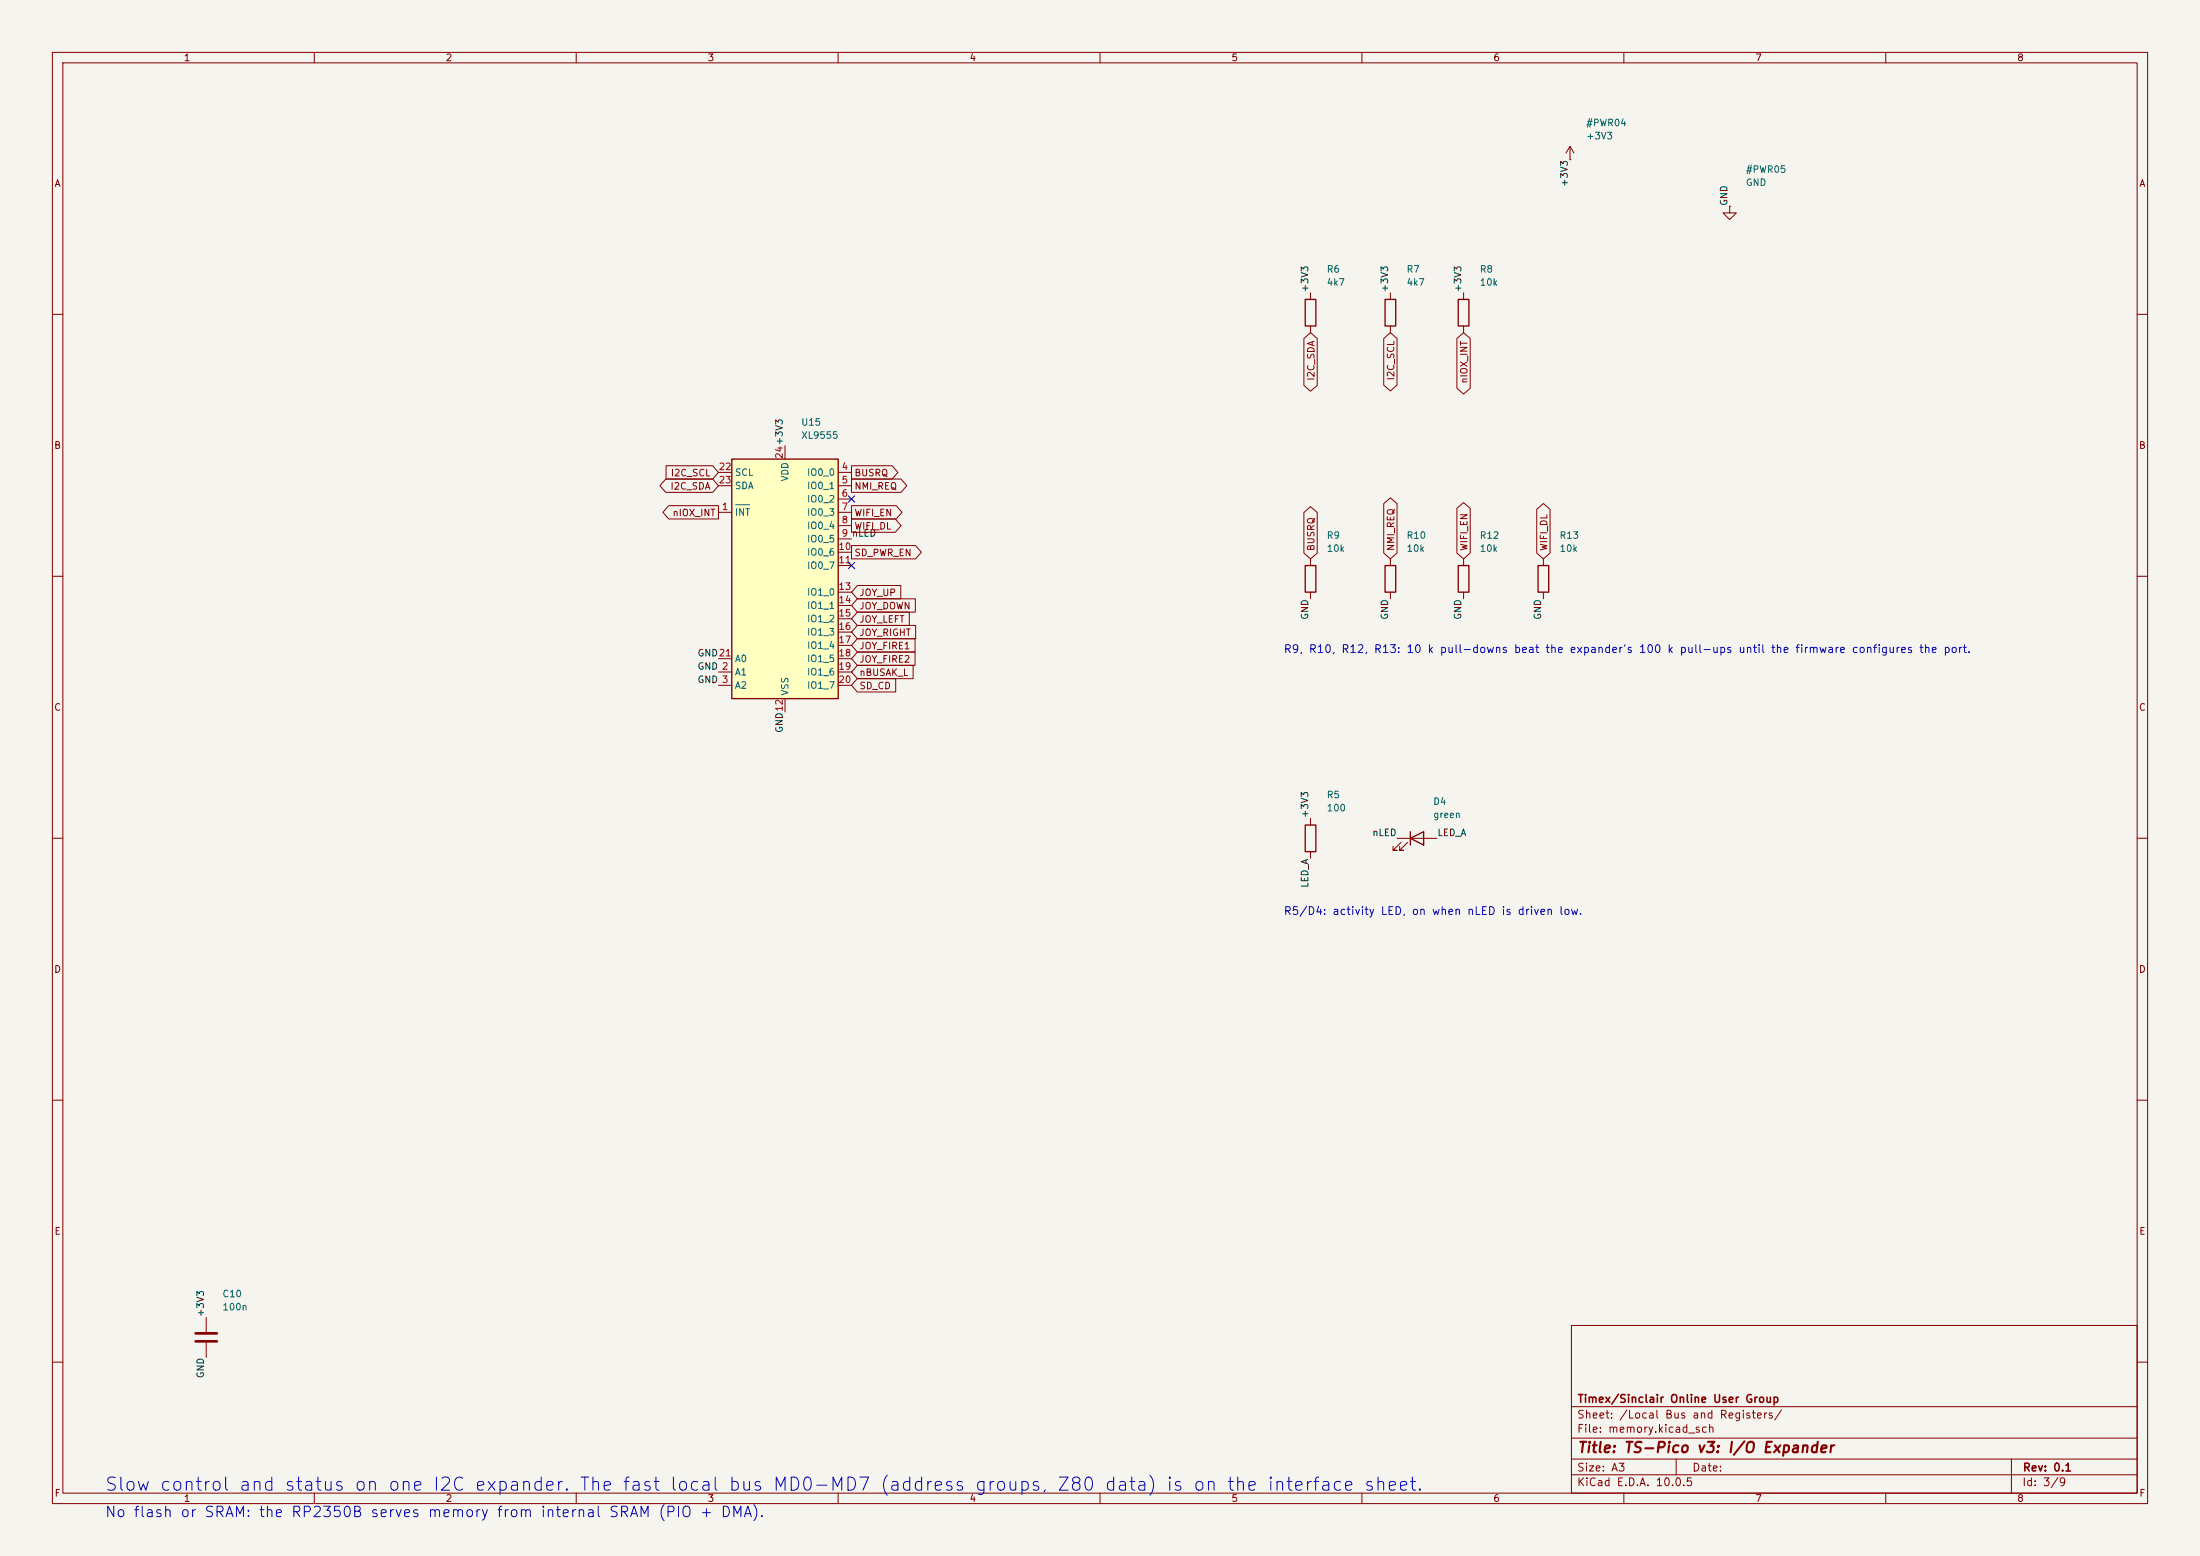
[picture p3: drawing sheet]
<svg xmlns="http://www.w3.org/2000/svg" width="420mm" height="297mm" viewBox="0 0 420 297" stroke-linecap="round" stroke-linejoin="round" font-family="sans-serif">
<path d="M0 0h420v297h-420z" fill="#f5f4ef" stroke="#f5f4ef" stroke-width=".19"/>
<g fill="none" stroke="#840000" stroke-width=".19">
<path d="M10 10h400v277h-400zM12 12h396v273h-396zM60 10v2M110 10v2M160 10v2M210 10v2M260 10v2M310 10v2M360 10v2M10 60h2M408 60h2M10 110h2"/>
<path d="M408 110h2M10 160h2M408 160h2M10 210h2M408 210h2M300 253h108v32h-108zM10 260h2M300 278.5h108M300 274.5h108M300 268.5h108M320 278.5v3M384 278.5v6.5"/>
<path d="M408 260h2M60 285v2M110 285v2M160 285v2M210 285v2M260 285v2M300 281.5h108M310 285v2M360 285v2"/>
</g>
<path d="M139.7 87.6h20.3v45.8h-20.3z" fill="#ffffc2"/>
<path d="M249.2 57.2h2v5h-2zM264.4 57.2h2v5h-2zM278.4 57.2h2v5h-2zM139.7 87.6h20.3v45.8h-20.3zM249.2 108h2v5h-2zM264.4 108h2v5h-2zM278.4 108h2v5h-2zM293.6 108h2.1v5h-2.1zM249.2 157.5h2v5.1h-2zM269.2 158.8v2.5M269.2 160l2.6-1.2v2.5z" fill="none" stroke="#840000" stroke-width=".25"/>
<g fill="none" stroke="#840000" stroke-width=".19">
<path d="M299.7 30.5h.1M299.7 27.9l-.7 1.3M299.7 27.9l.8 1.3M299.7 27.9v2.6M330.2 39.4v1.2h1.3l-1.3 1.3-1.3-1.3h1.3M330.2 39.4h.1M250.2 55.9v1.3M265.4 55.9v1.3M279.4 55.9v1.3M248.9 64.6l1.3-1.1 1.3 1.1v9l-1.3 1.1-1.3-1.1zM250.2 62.2v1.3M264.2 64.6l1.2-1.1 1.3 1.1v8.9l-1.3 1.1-1.2-1.1z"/>
<path d="M265.4 62.2v1.3M278.1 64.6l1.3-1.1 1.3 1.1v9.5l-1.3 1.1-1.3-1.1zM279.4 62.2v1.3M127.1 91.4h8.9l1.2 1.3-1.2 1.3h-8.9l-1.1-1.3zM127.2 88.9h8.8l1.2 1.3-1.2 1.2h-8.8zM127.7 96.5h9.5v2.6h-9.5l-1.1-1.3zM137.2 97.8h2.5M137.2 90.2h2.5M137.2 92.7h2.5M149.9 85.1v2.5M160 97.8h2.6M160 90.2h2.6"/>
<path d="M160 92.7h2.6M160 95.3h2.6M162.6 91.4h9.4l1.1 1.3-1.1 1.3h-9.4zM162.6 88.9h7.7l1.1 1.3-1.1 1.2h-7.7zM162.6 99.1h8.3l1.1 1.2-1.1 1.3h-8.3zM162.6 96.5h8.5l1.1 1.3-1.1 1.3h-8.5zM248.9 97.8l1.3-1.1 1.3 1.1v7.8l-1.3 1.1-1.3-1.1zM264.2 96.1l1.2-1.1 1.3 1.1v9.5l-1.3 1.1-1.2-1.1zM278.1 97l1.3-1.1 1.3 1.1v8.6l-1.3 1.1-1.3-1.1zM293.4 97.2l1.2-1.1 1.3 1.1v8.4l-1.3 1.1-1.2-1.1zM160 100.3h2.6M160 102.9h2.6"/>
<path d="M160 105.4h2.6M160 108h2.6M160 113h2.6M160 115.6h2.6M160 118.1h2.6M162.6 104.1h12.2l1.1 1.3-1.1 1.3h-12.2zM163.7 111.8h8.3v2.5h-8.3l-1.1-1.3zM163.7 119.4h11.1v2.5h-11.1l-1.1-1.2zM163.7 116.8h9.9v2.6h-9.9l-1.1-1.3zM163.7 114.3h11v2.5h-11l-1.1-1.2zM250.2 106.7v1.3M250.2 113v1.3"/>
<path d="M265.4 106.7v1.3M265.4 113v1.3M279.4 106.7v1.3M279.4 113v1.3M294.6 106.7v1.3M294.6 113v1.3M137.2 128.3h2.5M137.2 130.8h2.5M137.2 125.7h2.5M149.9 133.4v2.5M160 128.3h2.6M160 130.8h2.6"/>
<path d="M160 120.7h2.6M160 123.2h2.6M160 125.7h2.6M163.7 124.5h11v2.5h-11l-1.1-1.3zM163.7 129.5h7.3v2.6h-7.3l-1.1-1.3zM163.7 127h10.6v2.5h-10.6l-1.1-1.2zM163.7 121.9h11v2.6h-11l-1.1-1.3zM250.2 156.2v1.3M250.2 162.6v1.2M266.7 160h7.6M267.5 160.8l-1.6 1.5h.8h-.8v-.8M268.7 160.8l-1.5 1.5h.8h-.8v-.8"/>
<path d="M39.4 251.5v2.8M39.4 256.3v2.8"/>
</g>
<path d="M140.4 96.3h2.7" fill="none" stroke="#006464" stroke-width=".19"/>
<path d="M37.3 254.5h4.1M37.3 256h4.1" fill="none" stroke="#840000" stroke-width=".51"/>
<path d="M162 94.6l1.2 1.3M163.2 94.6l-1.2 1.3M162 107.3l1.2 1.3M163.2 107.3l-1.2 1.3" fill="none" stroke="#000084" stroke-width=".19"/>
<g font-size="2.5" fill="#0000c2">
<text x="19.9" y="285.2">Slow control and status on one I2C expander.</text>
<text x="110.4" y="285.2">The fast local bus MD0-MD7 (address groups, Z80</text>
<text x="210.7" y="285.2">data) is on the interface</text>
<text x="260.2" y="285.2">sheet.</text>
</g>
<text font-size="2" fill="#840000" x="301" y="277.8">Title: TS-Pico v3: I/O Expander</text>
<text font-size="2" fill="#0000c2" x="19.9" y="290.1">No flash or SRAM: the RP2350B serves memory from internal SRAM (PIO + DMA).</text>
<g font-size="1.5" fill="#0000c2">
<text x="245" y="125">R9, R10, R12, R13: 10 k pull-downs beat the expander's 100 k pull-ups until the firmware configures the port.</text>
<text x="245" y="175">R5/D4: activity LED, on when nLED is driven low.</text>
</g>
<g font-size="1.5" fill="#840000">
<text x="301" y="268.1">Timex/Sinclair Online User Group</text>
<text x="300.9" y="273.8">File: memory.kicad_sch</text>
<text x="300.9" y="271.1">Sheet: /Local Bus and Registers/</text>
<text x="300.9" y="281.2">Size: A3</text>
<text x="322.9" y="281.2">Date:</text>
<text x="386" y="281.2">Rev: 0.1</text>
<text x="300.9" y="284">KiCad E.D.A. 10.0.5</text>
<text x="385.9" y="284">Id: 3/9</text>
</g>
<g font-size="1.3" fill="#840000">
<text x="35" y="12">1</text>
<text x="85" y="12">2</text>
<text x="135" y="12">3</text>
<text x="185" y="12">4</text>
<text x="235" y="12">5</text>
<text x="285" y="12">6</text>
<text x="335" y="12">7</text>
<text x="385" y="12">8</text>
<text x="10.3" y="36">A</text>
<text x="408.3" y="36">A</text>
<text x="251.2" y="72.8" transform="rotate(-90 251.2 72.8)">I2C_SDA</text>
<text x="266.5" y="72.7" transform="rotate(-90 266.5 72.7)">I2C_SCL</text>
<text x="280.5" y="73.3" transform="rotate(-90 280.5 73.3)">nIOX_INT</text>
<text x="10.2" y="86">B</text>
<text x="408.2" y="86">B</text>
<text x="127.9" y="93.8">I2C_SDA</text>
<text x="127.9" y="91.2">I2C_SCL</text>
<text x="163" y="93.8">NMI_REQ</text>
<text x="163" y="91.2">BUSRQ</text>
<text x="128.3" y="98.8">nIOX_INT</text>
<text x="163" y="101.4">WIFI_DL</text>
<text x="163" y="98.8">WIFI_EN</text>
<text x="163" y="106.5">SD_PWR_EN</text>
<text x="251.2" y="105.3" transform="rotate(-90 251.2 105.3)">BUSRQ</text>
<text x="266.5" y="105.3" transform="rotate(-90 266.5 105.3)">NMI_REQ</text>
<text x="280.5" y="105.3" transform="rotate(-90 280.5 105.3)">WIFI_EN</text>
<text x="295.7" y="105.3" transform="rotate(-90 295.7 105.3)">WIFI_DL</text>
<text x="164" y="114.1">JOY_UP</text>
<text x="164" y="119.2">JOY_LEFT</text>
<text x="164" y="116.6">JOY_DOWN</text>
<text x="164" y="124.2">JOY_FIRE1</text>
<text x="164" y="121.7">JOY_RIGHT</text>
<text x="164" y="126.8">JOY_FIRE2</text>
<text x="164" y="131.9">SD_CD</text>
<text x="164" y="129.3">nBUSAK_L</text>
<text x="10.2" y="136">C</text>
<text x="408.2" y="136">C</text>
<text x="10.2" y="186">D</text>
<text x="408.2" y="186">D</text>
<text x="10.3" y="236">E</text>
<text x="408.3" y="236">E</text>
<text x="10.3" y="286">F</text>
<text x="35" y="287">1</text>
<text x="85" y="287">2</text>
<text x="135" y="287">3</text>
<text x="185" y="287">4</text>
<text x="235" y="287">5</text>
<text x="285" y="287">6</text>
<text x="335" y="287">7</text>
<text x="385" y="287">8</text>
<text x="408.3" y="286">F</text>
</g>
<g font-size="1.3" fill="#006464">
<text x="302.7" y="24.4">#PWR04</text>
<text x="302.7" y="26.9">+3V3</text>
<text x="333.2" y="33.3">#PWR05</text>
<text x="333.2" y="35.8">GND</text>
<text x="253.2" y="52.3">R6</text>
<text x="268.4" y="52.3">R7</text>
<text x="282.4" y="52.3">R8</text>
<text x="253.2" y="54.8">4k7</text>
<text x="268.4" y="54.8">4k7</text>
<text x="282.4" y="54.8">10k</text>
<text x="152.8" y="81.6">U15</text>
<text x="152.8" y="84.1">XL9555</text>
<text x="140.2" y="91.1">SCL</text>
<text x="140.2" y="93.7">SDA</text>
<text x="150.8" y="92" transform="rotate(-90 150.8 92)">VDD</text>
<text x="154" y="91.1">IO0_0</text>
<text x="154" y="93.7">IO0_1</text>
<text x="140.2" y="98.8">INT</text>
<text x="154" y="96.2">IO0_2</text>
<text x="154" y="98.8">IO0_3</text>
<text x="154" y="101.3">IO0_4</text>
<text x="154" y="103.8">IO0_5</text>
<text x="154" y="106.4">IO0_6</text>
<text x="253.2" y="103.1">R9</text>
<text x="253.2" y="105.6">10k</text>
<text x="268.4" y="103.1">R10</text>
<text x="268.4" y="105.6">10k</text>
<text x="282.4" y="103.1">R12</text>
<text x="282.4" y="105.6">10k</text>
<text x="297.6" y="103.1">R13</text>
<text x="297.6" y="105.6">10k</text>
<text x="154" y="108.9">IO0_7</text>
<text x="154" y="114">IO1_0</text>
<text x="154" y="116.5">IO1_1</text>
<text x="154" y="119.1">IO1_2</text>
<text x="154" y="121.6">IO1_3</text>
<text x="154" y="124.2">IO1_4</text>
<text x="140.2" y="129.2">A1</text>
<text x="140.2" y="131.8">A2</text>
<text x="140.2" y="126.7">A0</text>
<text x="154" y="126.7">IO1_5</text>
<text x="154" y="129.2">IO1_6</text>
<text x="154" y="131.8">IO1_7</text>
<text x="150.8" y="132.9" transform="rotate(-90 150.8 132.9)">VSS</text>
<text x="253.2" y="152.7">R5</text>
<text x="253.2" y="155.2">100</text>
<text x="273.5" y="153.9">D4</text>
<text x="273.5" y="156.4">green</text>
<text x="42.4" y="247.9">C10</text>
<text x="42.4" y="250.4">100n</text>
</g>
<g font-size="1.3" fill="#0f0f0f">
<text x="299.6" y="35.8" transform="rotate(-90 299.6 35.8)">+3V3</text>
<text x="330.1" y="39.4" transform="rotate(-90 330.1 39.4)">GND</text>
<text x="250.1" y="55.9" transform="rotate(-90 250.1 55.9)">+3V3</text>
<text x="265.3" y="55.9" transform="rotate(-90 265.3 55.9)">+3V3</text>
<text x="279.3" y="55.9" transform="rotate(-90 279.3 55.9)">+3V3</text>
<text x="250.1" y="118.4" transform="rotate(-90 250.1 118.4)">GND</text>
<text x="265.3" y="118.4" transform="rotate(-90 265.3 118.4)">GND</text>
<text x="279.3" y="118.4" transform="rotate(-90 279.3 118.4)">GND</text>
<text x="294.5" y="118.4" transform="rotate(-90 294.5 118.4)">GND</text>
<text x="133.1" y="125.6">GND21</text>
<text x="133.1" y="130.7">GND 3</text>
<text x="133.1" y="128.1">GND 2</text>
<text x="149.7" y="140" transform="rotate(-90 149.7 140)">GND12</text>
<text x="250.1" y="156.2" transform="rotate(-90 250.1 156.2)">+3V3</text>
<text x="261.9" y="159.9">nLED</text>
<text x="274.3" y="159.9">LED_A</text>
<text x="250.1" y="169.6" transform="rotate(-90 250.1 169.6)">LED_A</text>
<text x="39.2" y="251.5" transform="rotate(-90 39.2 251.5)">+3V3</text>
<text x="39.2" y="263.2" transform="rotate(-90 39.2 263.2)">GND</text>
</g>
<g font-size="1.3" fill="#a90000">
<text x="149.7" y="87.7" transform="rotate(-90 149.7 87.7)">24+3V3</text>
<text x="137.1" y="90">22</text>
<text x="137.1" y="92.6">23</text>
<text x="160.6" y="90">4</text>
<text x="160.6" y="92.6">5</text>
<text x="160.6" y="95.1">6</text>
<text x="137.7" y="97.7">1</text>
<text x="160.6" y="97.7">7</text>
<text x="160.6" y="100.2">8</text>
<text x="160" y="105.3">10</text>
<text x="160" y="107.8">11</text>
<text x="160.6" y="102.7">9 nLED</text>
<text x="160" y="112.9">13</text>
<text x="160" y="115.4">14</text>
<text x="160" y="118">15</text>
<text x="160" y="120.5">16</text>
<text x="160" y="123.1">17</text>
<text x="160" y="125.6">18</text>
<text x="160" y="128.1">19</text>
<text x="160" y="130.7">20</text>
</g>
</svg>
